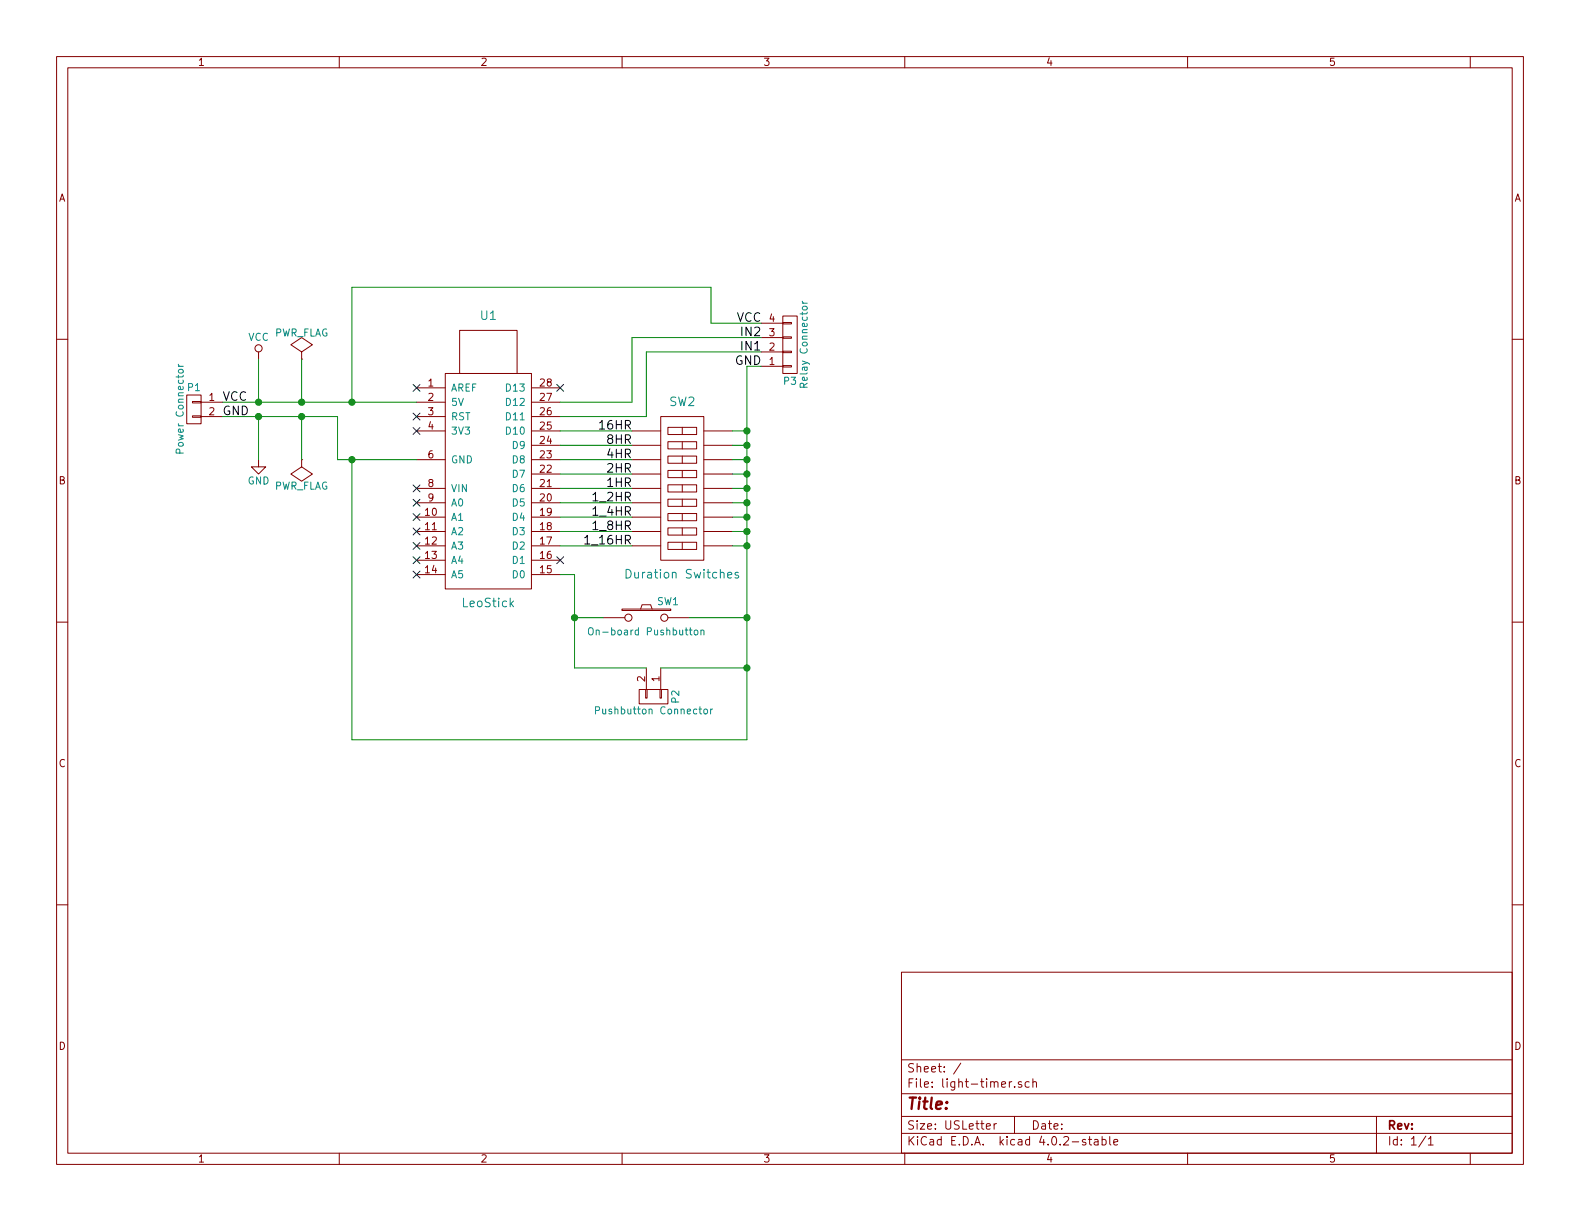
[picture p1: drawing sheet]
EESchema Schematic File Version 2
LIBS:power
LIBS:device
LIBS:transistors
LIBS:conn
LIBS:linear
LIBS:regul
LIBS:74xx
LIBS:cmos4000
LIBS:adc-dac
LIBS:memory
LIBS:xilinx
LIBS:microcontrollers
LIBS:dsp
LIBS:microchip
LIBS:analog_switches
LIBS:motorola
LIBS:texas
LIBS:intel
LIBS:audio
LIBS:interface
LIBS:digital-audio
LIBS:philips
LIBS:display
LIBS:cypress
LIBS:siliconi
LIBS:opto
LIBS:atmel
LIBS:contrib
LIBS:valves
LIBS:leostick
LIBS:light-timer-cache
EELAYER 25 0
EELAYER END
$Descr USLetter 11000 8500
encoding utf-8
Sheet 1 1
Title ""
Date ""
Rev ""
Comp ""
Comment1 ""
Comment2 ""
Comment3 ""
Comment4 ""
$EndDescr
$Comp
L LeoStick U1
U 1 1
P 3400 3350
F 0 "U1" H 3400 4500 60  0000 C CNN
F 1 "LeoStick" H 3400 2500 60  0000 C CNN
F 2 "Housings_DIP:DIP-28_W15.24mm" H 3400 3550 60  0001 C CNN
F 3 "" H 3400 3550 60  0000 C CNN
	1    3400 3350
	1    0    0    -1  
$EndComp
$Comp
L CONN_01X04 P3
U 1 1
P 5500 2400
F 0 "P3" H 5500 2650 50  0000 C CNN
F 1 "Relay Connector" V 5600 2400 50  0000 C CNN
F 2 "Socket_Strips:Socket_Strip_Straight_1x04" H 5500 2400 50  0001 C CNN
F 3 "" H 5500 2400 50  0000 C CNN
	1    5500 2400
	1    0    0    1   
$EndComp
Text Label 5300 2550 2    60   ~ 0
GND
Text Label 5300 2450 2    60   ~ 0
IN1
Text Label 5300 2350 2    60   ~ 0
IN2
Text Label 5300 2250 2    60   ~ 0
VCC
$Comp
L CONN_01X02 P2
U 1 1
P 4550 4850
F 0 "P2" H 4550 5000 50  0000 C CNN
F 1 "Pushbutton Connector" V 4650 4850 50  0000 C CNN
F 2 "Socket_Strips:Socket_Strip_Straight_1x02" H 4550 4850 50  0001 C CNN
F 3 "" H 4550 4850 50  0000 C CNN
	1    4550 4850
	0    1    1    0   
$EndComp
$Comp
L CONN_01X02 P1
U 1 1
P 1350 2850
F 0 "P1" H 1350 3000 50  0000 C CNN
F 1 "Power Connector" V 1450 2850 50  0000 C CNN
F 2 "Socket_Strips:Socket_Strip_Straight_1x02" H 1350 2850 50  0001 C CNN
F 3 "" H 1350 2850 50  0000 C CNN
	1    1350 2850
	-1   0    0    -1  
$EndComp
Wire Wire Line
	1550 2800 2900 2800
Wire Wire Line
	1550 2900 2350 2900
Wire Wire Line
	2350 2900 2350 3200
Wire Wire Line
	2350 3200 2900 3200
Text Label 1550 2800 0    60   ~ 0
VCC
Text Label 1550 2900 0    60   ~ 0
GND
$Comp
L VCC #PWR01
U 1 1
P 1800 2500
F 0 "#PWR01" H 1800 2350 50  0001 C CNN
F 1 "VCC" H 1800 2650 50  0000 C CNN
F 2 "" H 1800 2500 50  0000 C CNN
F 3 "" H 1800 2500 50  0000 C CNN
	1    1800 2500
	1    0    0    -1  
$EndComp
Wire Wire Line
	1800 2500 1800 2800
Connection ~ 1800 2800
$Comp
L PWR_FLAG #FLG02
U 1 1
P 2100 2500
F 0 "#FLG02" H 2100 2595 50  0001 C CNN
F 1 "PWR_FLAG" H 2100 2680 50  0000 C CNN
F 2 "" H 2100 2500 50  0000 C CNN
F 3 "" H 2100 2500 50  0000 C CNN
	1    2100 2500
	1    0    0    -1  
$EndComp
Wire Wire Line
	2100 2500 2100 2800
Connection ~ 2100 2800
$Comp
L GND #PWR03
U 1 1
P 1800 3200
F 0 "#PWR03" H 1800 2950 50  0001 C CNN
F 1 "GND" H 1800 3050 50  0000 C CNN
F 2 "" H 1800 3200 50  0000 C CNN
F 3 "" H 1800 3200 50  0000 C CNN
	1    1800 3200
	1    0    0    -1  
$EndComp
Wire Wire Line
	1800 3200 1800 2900
Connection ~ 1800 2900
$Comp
L PWR_FLAG #FLG04
U 1 1
P 2100 3200
F 0 "#FLG04" H 2100 3295 50  0001 C CNN
F 1 "PWR_FLAG" H 2100 3380 50  0000 C CNN
F 2 "" H 2100 3200 50  0000 C CNN
F 3 "" H 2100 3200 50  0000 C CNN
	1    2100 3200
	-1   0    0    1   
$EndComp
Wire Wire Line
	2100 2900 2100 3200
Connection ~ 2100 2900
Wire Wire Line
	2450 2000 4950 2000
Wire Wire Line
	2450 2000 2450 2800
Connection ~ 2450 2800
Wire Wire Line
	2450 5150 5200 5150
Wire Wire Line
	2450 5150 2450 3200
Connection ~ 2450 3200
NoConn ~ 2900 2700
NoConn ~ 2900 2900
NoConn ~ 2900 3000
NoConn ~ 2900 3400
NoConn ~ 2900 3500
NoConn ~ 2900 3600
NoConn ~ 2900 3700
NoConn ~ 2900 3800
NoConn ~ 2900 3900
NoConn ~ 2900 4000
NoConn ~ 3900 2700
$Comp
L DIP_SW_9 SW2
U 1 1
P 4750 3400
F 0 "SW2" H 4750 4000 60  0000 C CNN
F 1 "Duration Switches" H 4750 2800 60  0000 C CNN
F 2 "Housings_DIP:DIP-18_W7.62mm" H 4750 3400 60  0001 C CNN
F 3 "" H 4750 3400 60  0000 C CNN
	1    4750 3400
	1    0    0    -1  
$EndComp
Wire Wire Line
	3900 3000 4400 3000
Wire Wire Line
	3900 3100 4400 3100
Wire Wire Line
	3900 3200 4400 3200
Wire Wire Line
	3900 3300 4400 3300
Wire Wire Line
	3900 3400 4400 3400
Wire Wire Line
	3900 3500 4400 3500
Wire Wire Line
	3900 3600 4400 3600
Wire Wire Line
	3900 3700 4400 3700
Wire Wire Line
	3900 3800 4400 3800
Wire Wire Line
	5100 3000 5200 3000
Wire Wire Line
	5200 5150 5200 2550
Wire Wire Line
	5100 3100 5200 3100
Connection ~ 5200 3100
Wire Wire Line
	5100 3200 5200 3200
Connection ~ 5200 3200
Wire Wire Line
	5100 3300 5200 3300
Connection ~ 5200 3300
Wire Wire Line
	5100 3400 5200 3400
Connection ~ 5200 3400
Wire Wire Line
	5100 3500 5200 3500
Connection ~ 5200 3500
Wire Wire Line
	5100 3600 5200 3600
Connection ~ 5200 3600
Wire Wire Line
	5100 3700 5200 3700
Connection ~ 5200 3700
Wire Wire Line
	5100 3800 5200 3800
Connection ~ 5200 3800
Wire Wire Line
	5300 2250 4950 2250
Wire Wire Line
	4950 2250 4950 2000
Wire Wire Line
	5300 2450 4500 2450
Wire Wire Line
	4500 2450 4500 2900
Wire Wire Line
	4500 2900 3900 2900
Wire Wire Line
	3900 2800 4400 2800
Wire Wire Line
	4400 2800 4400 2350
Wire Wire Line
	4400 2350 5300 2350
Wire Wire Line
	5200 2550 5300 2550
Connection ~ 5200 3000
$Comp
L SW_PUSH SW1
U 1 1
P 4500 4300
F 0 "SW1" H 4650 4410 50  0000 C CNN
F 1 "On-board Pushbutton" H 4500 4200 50  0000 C CNN
F 2 "Buttons_Switches_ThroughHole:SW_PUSH-12mm" H 4500 4300 50  0001 C CNN
F 3 "" H 4500 4300 50  0000 C CNN
	1    4500 4300
	1    0    0    -1  
$EndComp
Wire Wire Line
	3900 4000 4000 4000
Wire Wire Line
	4000 4000 4000 4650
Connection ~ 4000 4300
Wire Wire Line
	4800 4300 5200 4300
Connection ~ 5200 4300
Wire Wire Line
	4600 4650 5200 4650
Connection ~ 5200 4650
NoConn ~ 3900 3900
Text Label 4400 3000 2    60   ~ 0
16HR
Text Label 4400 3100 2    60   ~ 0
8HR
Text Label 4400 3200 2    60   ~ 0
4HR
Text Label 4400 3300 2    60   ~ 0
2HR
Text Label 4400 3400 2    60   ~ 0
1HR
Text Label 4400 3500 2    60   ~ 0
1_2HR
Text Label 4400 3600 2    60   ~ 0
1_4HR
Text Label 4400 3700 2    60   ~ 0
1_8HR
Text Label 4400 3800 2    60   ~ 0
1_16HR
Wire Wire Line
	4000 4300 4200 4300
Wire Wire Line
	4000 4650 4500 4650
$EndSCHEMATC
